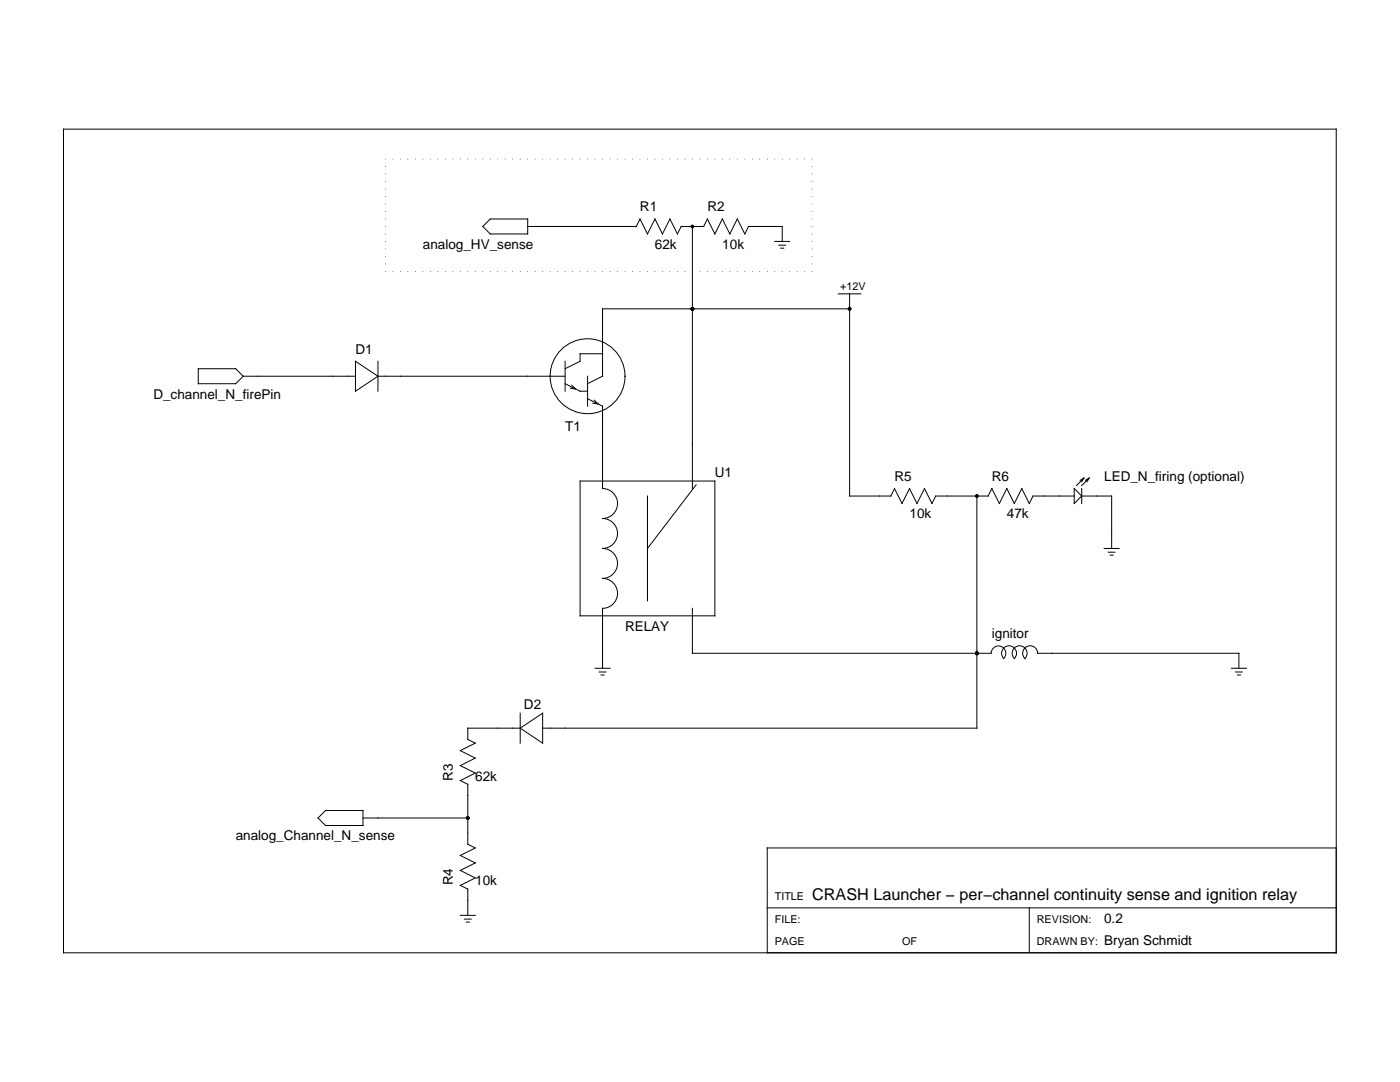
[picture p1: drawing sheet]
<svg xmlns="http://www.w3.org/2000/svg" width="279mm" height="216mm" viewBox="0 0 279 216" stroke-linecap="round" stroke-linejoin="round" font-family="sans-serif">
<g fill="none" stroke="#000" stroke-width=".2">
<path d="M12.7 25.8h254v164.3h-254zM96.3 45.2l1.5-1.5h7.5v3h-7.5zM105.3 45.2h21.7M127 45.2l.7-1.5 1.5 3 1.5-3 1.5 3 1.5-3 1.5 3 .7-1.5h4.6M138.2 45.2v52.3M141.2 43.7l1.5 3 1.5-3 1.5 3 1.4-3 1.5 3 .8-1.5h6.7v3M141.2 43.7l-.8 1.5M154.6 48.2h3M155.4 48.9h1.4M155.8 49.5h.6M167.3 58.6h4.5M169.6 58.6v40.4h8.2"/>
<path d="M39.6 73.6h7.4l1.5 1.5-1.5 1.5h-7.4zM48.5 75.1h22.4M70.9 72.1l4.5 3-4.5 3zM75.4 72.1v6M75.4 75.1h37.4M112.8 72.1v6M112.8 76.6l3 1.5h1.5M114.1 76.9l.8 .7-1.1-.1M117.3 79.6l3 1.4v16.5a2.99 2.99 0 0 1 2.9 3 2.99 2.99 0 0 1-2.9 3 2.99 2.99 0 0 1 2.9 2.9 2.99 2.99 0 0 1-2.9 3 2.99 2.99 0 0 1 2.9 3 2.99 2.99 0 0 1-2.9 3 2.99 2.99 0 0 1 2.9 3 2.99 2.99 0 0 1-2.9 3v11.9M117.3 75.1v5.9M118.6 79.9l.8 .7-1.1-.1M120.3 70.6h-4.5v1.5l-3 1.5"/>
<path d="M169.6 61.6h-49.3v13.5l-3 1.5M115.8 96h26.9v26.9h-26.9zM129.2 99v20.9M138.9 96.7l-9.7 12.7M177.8 99l.7-1.5 1.5 3 1.5-3 1.5 3 1.5-3 1.5 3 .7-1.5h10.5M195 99v46.3h-86.7M197.9 97.5l1.5 3 1.5-3 1.5 3 1.5-3 1.5 3 .8-1.5h8.2M198 97.5l-.8 1.5M214.4 97.5l1.5 1.5-1.5 1.5zM215.9 99h6v10.4M215.9 97.5v3M216.3 95.4l-1.5 1.5"/>
<path d="M216.3 95.4l-.7 .4M216.3 95.4l-.4 .7M217.4 95.4l-1.5 1.5M217.4 95.4l-.8 .4M217.4 95.4l-.5 .7M220.4 109.4h2.9M221.2 110.2h1.3M221.6 110.8h.5M118.8 133.3h2.9M119.6 134.1h1.3M120 134.7h.5M138.2 121.4v9h59.6"/>
<path d="M197.8 130.4a1.46 1.46 0 0 1 2-1.4 1.46 1.46 0 0 1 .5 2.4M200.3 131.4a1.49 1.49 0 0 1 0-2.1 1.49 1.49 0 0 1 2.1 0 1.49 1.49 0 0 1 0 2.1 1.49 1.49 0 0 1 0-2.1 1.49 1.49 0 0 1 2.1 0 1.49 1.49 0 0 1 0 2.1 1.49 1.49 0 0 1 .5-2.4 1.49 1.49 0 0 1 2.1 1.4h40.2v2.9M245.8 133.3h2.9M246.6 134.1h1.3M247 134.7h.5M91.9 155.7l1.5 .8M93.4 156.5v12l1.5 .7-3 1.5 3 1.5-3 1.5 3 1.5-3 1.5 1.5 .7M103.8 145.3h-10.4v2.2l1.5 .8-3 1.5 3 1.5-3 1.5 3 1.5-3 1.5M103.8 145.3l4.5-3v6zM103.8 142.3v6M65 161.7h7.4v3h-7.4l-1.5-1.5zM72.4 163.2h21"/>
<path d="M93.4 177.4v5.2M266.7 169.2h-113.6v20.9M91.9 182.6h3M92.7 183.4h1.3M93.1 184h.6M153.1 181.2h113.6M205.4 181.2v8.9"/>
<circle cx="117.3" cy="75.1" r="7.5"/>
</g>
<g fill="#000">
<circle cx="76.9" cy="33.2" r=".07"/>
<circle cx="76.9" cy="36.2" r=".07"/>
<circle cx="76.9" cy="31.7" r=".07"/>
<circle cx="76.9" cy="34.7" r=".07"/>
<circle cx="76.9" cy="39.2" r=".07"/>
<circle cx="76.9" cy="37.7" r=".07"/>
<circle cx="78.4" cy="31.7" r=".07"/>
<circle cx="79.9" cy="31.7" r=".07"/>
<circle cx="81.4" cy="31.7" r=".07"/>
<circle cx="82.9" cy="31.7" r=".07"/>
<circle cx="84.4" cy="31.7" r=".07"/>
<circle cx="85.9" cy="31.7" r=".07"/>
<circle cx="87.4" cy="31.7" r=".07"/>
<circle cx="88.9" cy="31.7" r=".07"/>
<circle cx="90.4" cy="31.7" r=".07"/>
<circle cx="91.9" cy="31.7" r=".07"/>
<circle cx="93.4" cy="31.7" r=".07"/>
<circle cx="94.9" cy="31.7" r=".07"/>
<circle cx="96.3" cy="31.7" r=".07"/>
<circle cx="97.8" cy="31.7" r=".07"/>
<circle cx="99.3" cy="31.7" r=".07"/>
<circle cx="100.8" cy="31.7" r=".07"/>
<circle cx="102.3" cy="31.7" r=".07"/>
<circle cx="103.8" cy="31.7" r=".07"/>
<circle cx="105.3" cy="31.7" r=".07"/>
<circle cx="106.8" cy="31.7" r=".07"/>
<circle cx="108.3" cy="31.7" r=".07"/>
<circle cx="109.8" cy="31.7" r=".07"/>
<circle cx="111.3" cy="31.7" r=".07"/>
<circle cx="112.8" cy="31.7" r=".07"/>
<circle cx="114.3" cy="31.7" r=".07"/>
<circle cx="115.8" cy="31.7" r=".07"/>
<circle cx="117.3" cy="31.7" r=".07"/>
<circle cx="118.8" cy="31.7" r=".07"/>
<circle cx="120.3" cy="31.7" r=".07"/>
<circle cx="121.7" cy="31.7" r=".07"/>
<circle cx="123.2" cy="31.7" r=".07"/>
<circle cx="124.7" cy="31.7" r=".07"/>
<circle cx="126.2" cy="31.7" r=".07"/>
<circle cx="127.7" cy="31.7" r=".07"/>
<circle cx="129.2" cy="31.7" r=".07"/>
<circle cx="130.7" cy="31.7" r=".07"/>
<circle cx="132.2" cy="31.7" r=".07"/>
<circle cx="133.7" cy="31.7" r=".07"/>
<circle cx="135.2" cy="31.7" r=".07"/>
<circle cx="136.7" cy="31.7" r=".07"/>
<circle cx="138.2" cy="31.7" r=".07"/>
<circle cx="139.7" cy="31.7" r=".07"/>
<circle cx="141.2" cy="31.7" r=".07"/>
<circle cx="142.7" cy="31.7" r=".07"/>
<circle cx="144.2" cy="31.7" r=".07"/>
<circle cx="145.7" cy="31.7" r=".07"/>
<circle cx="147.1" cy="31.7" r=".07"/>
<circle cx="148.6" cy="31.7" r=".07"/>
<circle cx="150.1" cy="31.7" r=".07"/>
<circle cx="151.6" cy="31.7" r=".07"/>
<circle cx="153.1" cy="31.7" r=".07"/>
<circle cx="154.6" cy="31.7" r=".07"/>
<circle cx="156.1" cy="31.7" r=".07"/>
<circle cx="157.6" cy="31.7" r=".07"/>
<circle cx="159.1" cy="31.7" r=".07"/>
<circle cx="160.6" cy="31.7" r=".07"/>
<circle cx="162.1" cy="33.2" r=".07"/>
<circle cx="162.1" cy="36.2" r=".07"/>
<circle cx="162.1" cy="31.7" r=".07"/>
<circle cx="162.1" cy="34.7" r=".07"/>
<circle cx="162.1" cy="39.2" r=".07"/>
<circle cx="162.1" cy="37.7" r=".07"/>
<circle cx="76.9" cy="54.2" r=".07"/>
<circle cx="76.9" cy="52.7" r=".07"/>
<circle cx="76.9" cy="42.2" r=".07"/>
<circle cx="76.9" cy="51.2" r=".07"/>
<circle cx="76.9" cy="46.7" r=".07"/>
<circle cx="76.9" cy="48.2" r=".07"/>
<circle cx="76.9" cy="40.7" r=".07"/>
<circle cx="76.9" cy="45.2" r=".07"/>
<circle cx="76.9" cy="43.7" r=".07"/>
<circle cx="76.9" cy="49.7" r=".07"/>
<circle cx="78.4" cy="54.2" r=".07"/>
<circle cx="79.9" cy="54.2" r=".07"/>
<circle cx="81.4" cy="54.2" r=".07"/>
<circle cx="82.9" cy="54.2" r=".07"/>
<circle cx="84.4" cy="54.2" r=".07"/>
<circle cx="85.9" cy="54.2" r=".07"/>
<circle cx="87.4" cy="54.2" r=".07"/>
<circle cx="88.9" cy="54.2" r=".07"/>
<circle cx="90.4" cy="54.2" r=".07"/>
<circle cx="91.9" cy="54.2" r=".07"/>
<circle cx="93.4" cy="54.2" r=".07"/>
<circle cx="94.9" cy="54.2" r=".07"/>
<circle cx="96.3" cy="54.2" r=".07"/>
<circle cx="97.8" cy="54.2" r=".07"/>
<circle cx="99.3" cy="54.2" r=".07"/>
<circle cx="100.8" cy="54.2" r=".07"/>
<circle cx="102.3" cy="54.2" r=".07"/>
<circle cx="103.8" cy="54.2" r=".07"/>
<circle cx="105.3" cy="54.2" r=".07"/>
<circle cx="106.8" cy="54.2" r=".07"/>
<circle cx="108.3" cy="54.2" r=".07"/>
<circle cx="109.8" cy="54.2" r=".07"/>
<circle cx="111.3" cy="54.2" r=".07"/>
<circle cx="112.8" cy="54.2" r=".07"/>
<circle cx="114.3" cy="54.2" r=".07"/>
<circle cx="115.8" cy="54.2" r=".07"/>
<circle cx="117.3" cy="54.2" r=".07"/>
<circle cx="118.8" cy="54.2" r=".07"/>
<circle cx="120.3" cy="54.2" r=".07"/>
<circle cx="121.7" cy="54.2" r=".07"/>
<circle cx="123.2" cy="54.2" r=".07"/>
<circle cx="124.7" cy="54.2" r=".07"/>
<circle cx="126.2" cy="54.2" r=".07"/>
<circle cx="127.7" cy="54.2" r=".07"/>
<circle cx="129.2" cy="54.2" r=".07"/>
<circle cx="130.7" cy="54.2" r=".07"/>
<circle cx="132.2" cy="54.2" r=".07"/>
<circle cx="133.7" cy="54.2" r=".07"/>
<circle cx="135.2" cy="54.2" r=".07"/>
<circle cx="136.7" cy="54.2" r=".07"/>
<circle cx="138.2" cy="54.2" r=".07"/>
<circle cx="138.2" cy="45.2" r=".37"/>
<circle cx="139.7" cy="54.2" r=".07"/>
<circle cx="141.2" cy="54.2" r=".07"/>
<circle cx="142.7" cy="54.2" r=".07"/>
<circle cx="144.2" cy="54.2" r=".07"/>
<circle cx="145.7" cy="54.2" r=".07"/>
<circle cx="147.1" cy="54.2" r=".07"/>
<circle cx="148.6" cy="54.2" r=".07"/>
<circle cx="150.1" cy="54.2" r=".07"/>
<circle cx="151.6" cy="54.2" r=".07"/>
<circle cx="153.1" cy="54.2" r=".07"/>
<circle cx="154.6" cy="54.2" r=".07"/>
<circle cx="156.1" cy="54.2" r=".07"/>
<circle cx="157.6" cy="54.2" r=".07"/>
<circle cx="159.1" cy="54.2" r=".07"/>
<circle cx="160.6" cy="54.2" r=".07"/>
<circle cx="162.1" cy="54.2" r=".07"/>
<circle cx="162.1" cy="52.7" r=".07"/>
<circle cx="162.1" cy="51.2" r=".07"/>
<circle cx="162.1" cy="46.7" r=".07"/>
<circle cx="162.1" cy="42.2" r=".07"/>
<circle cx="162.1" cy="48.2" r=".07"/>
<circle cx="162.1" cy="40.7" r=".07"/>
<circle cx="162.1" cy="45.2" r=".07"/>
<circle cx="162.1" cy="43.7" r=".07"/>
<circle cx="162.1" cy="49.7" r=".07"/>
<circle cx="138.2" cy="61.6" r=".37"/>
<circle cx="169.6" cy="61.6" r=".37"/>
<circle cx="195" cy="99" r=".37"/>
<circle cx="195" cy="130.4" r=".37"/>
<circle cx="93.4" cy="163.2" r=".37"/>
</g>
<text font-size="3.2" x="162.1" y="179.7">CRASH Launcher − per−channel continuity sense and ignition relay</text>
<g font-size="2.7">
<text x="127.7" y="42.2">R1</text>
<text x="141.2" y="42.2">R2</text>
<text x="84.4" y="49.7">analog_HV_sense</text>
<text x="130.7" y="49.7">62k</text>
<text x="144.2" y="49.7">10k</text>
<text x="70.9" y="70.6">D1</text>
<text x="30.6" y="79.6">D_channel_N_firePin</text>
<text x="112.8" y="86">T1</text>
<text x="142.7" y="95.2">U1</text>
<text x="178.5" y="96">R5</text>
<text x="197.9" y="96">R6</text>
<text x="220.4" y="96">LED_N_firing (optional)</text>
<text x="181.5" y="103.5">10k</text>
<text x="200.9" y="103.5">47k</text>
<text x="124.7" y="125.9">RELAY</text>
<text x="197.9" y="127.4">ignitor</text>
<text x="104.6" y="141.6">D2</text>
<text x="90.4" y="155.8" transform="rotate(-90 90.4 155.8)">R3</text>
<text x="94.9" y="155.8">62k</text>
<text x="47" y="167.7">analog_Channel_N_sense</text>
<text x="90.4" y="176.7" transform="rotate(-90 90.4 176.7)">R4</text>
<text x="94.9" y="176.7">10k</text>
<text x="220.4" y="184.1">0.2</text>
<text x="220.4" y="188.6">Bryan Schmidt</text>
</g>
<g font-size="2.2">
<text x="167.7" y="57.9">+12V</text>
<text x="154.6" y="179.7">TITLE</text>
<text x="154.6" y="184.1">FILE:</text>
<text x="206.9" y="184.1">REVISION:</text>
<text x="154.6" y="188.6">PAGE</text>
<text x="180" y="188.6">OF</text>
<text x="206.9" y="188.6">DRAWN BY:</text>
</g>
</svg>
